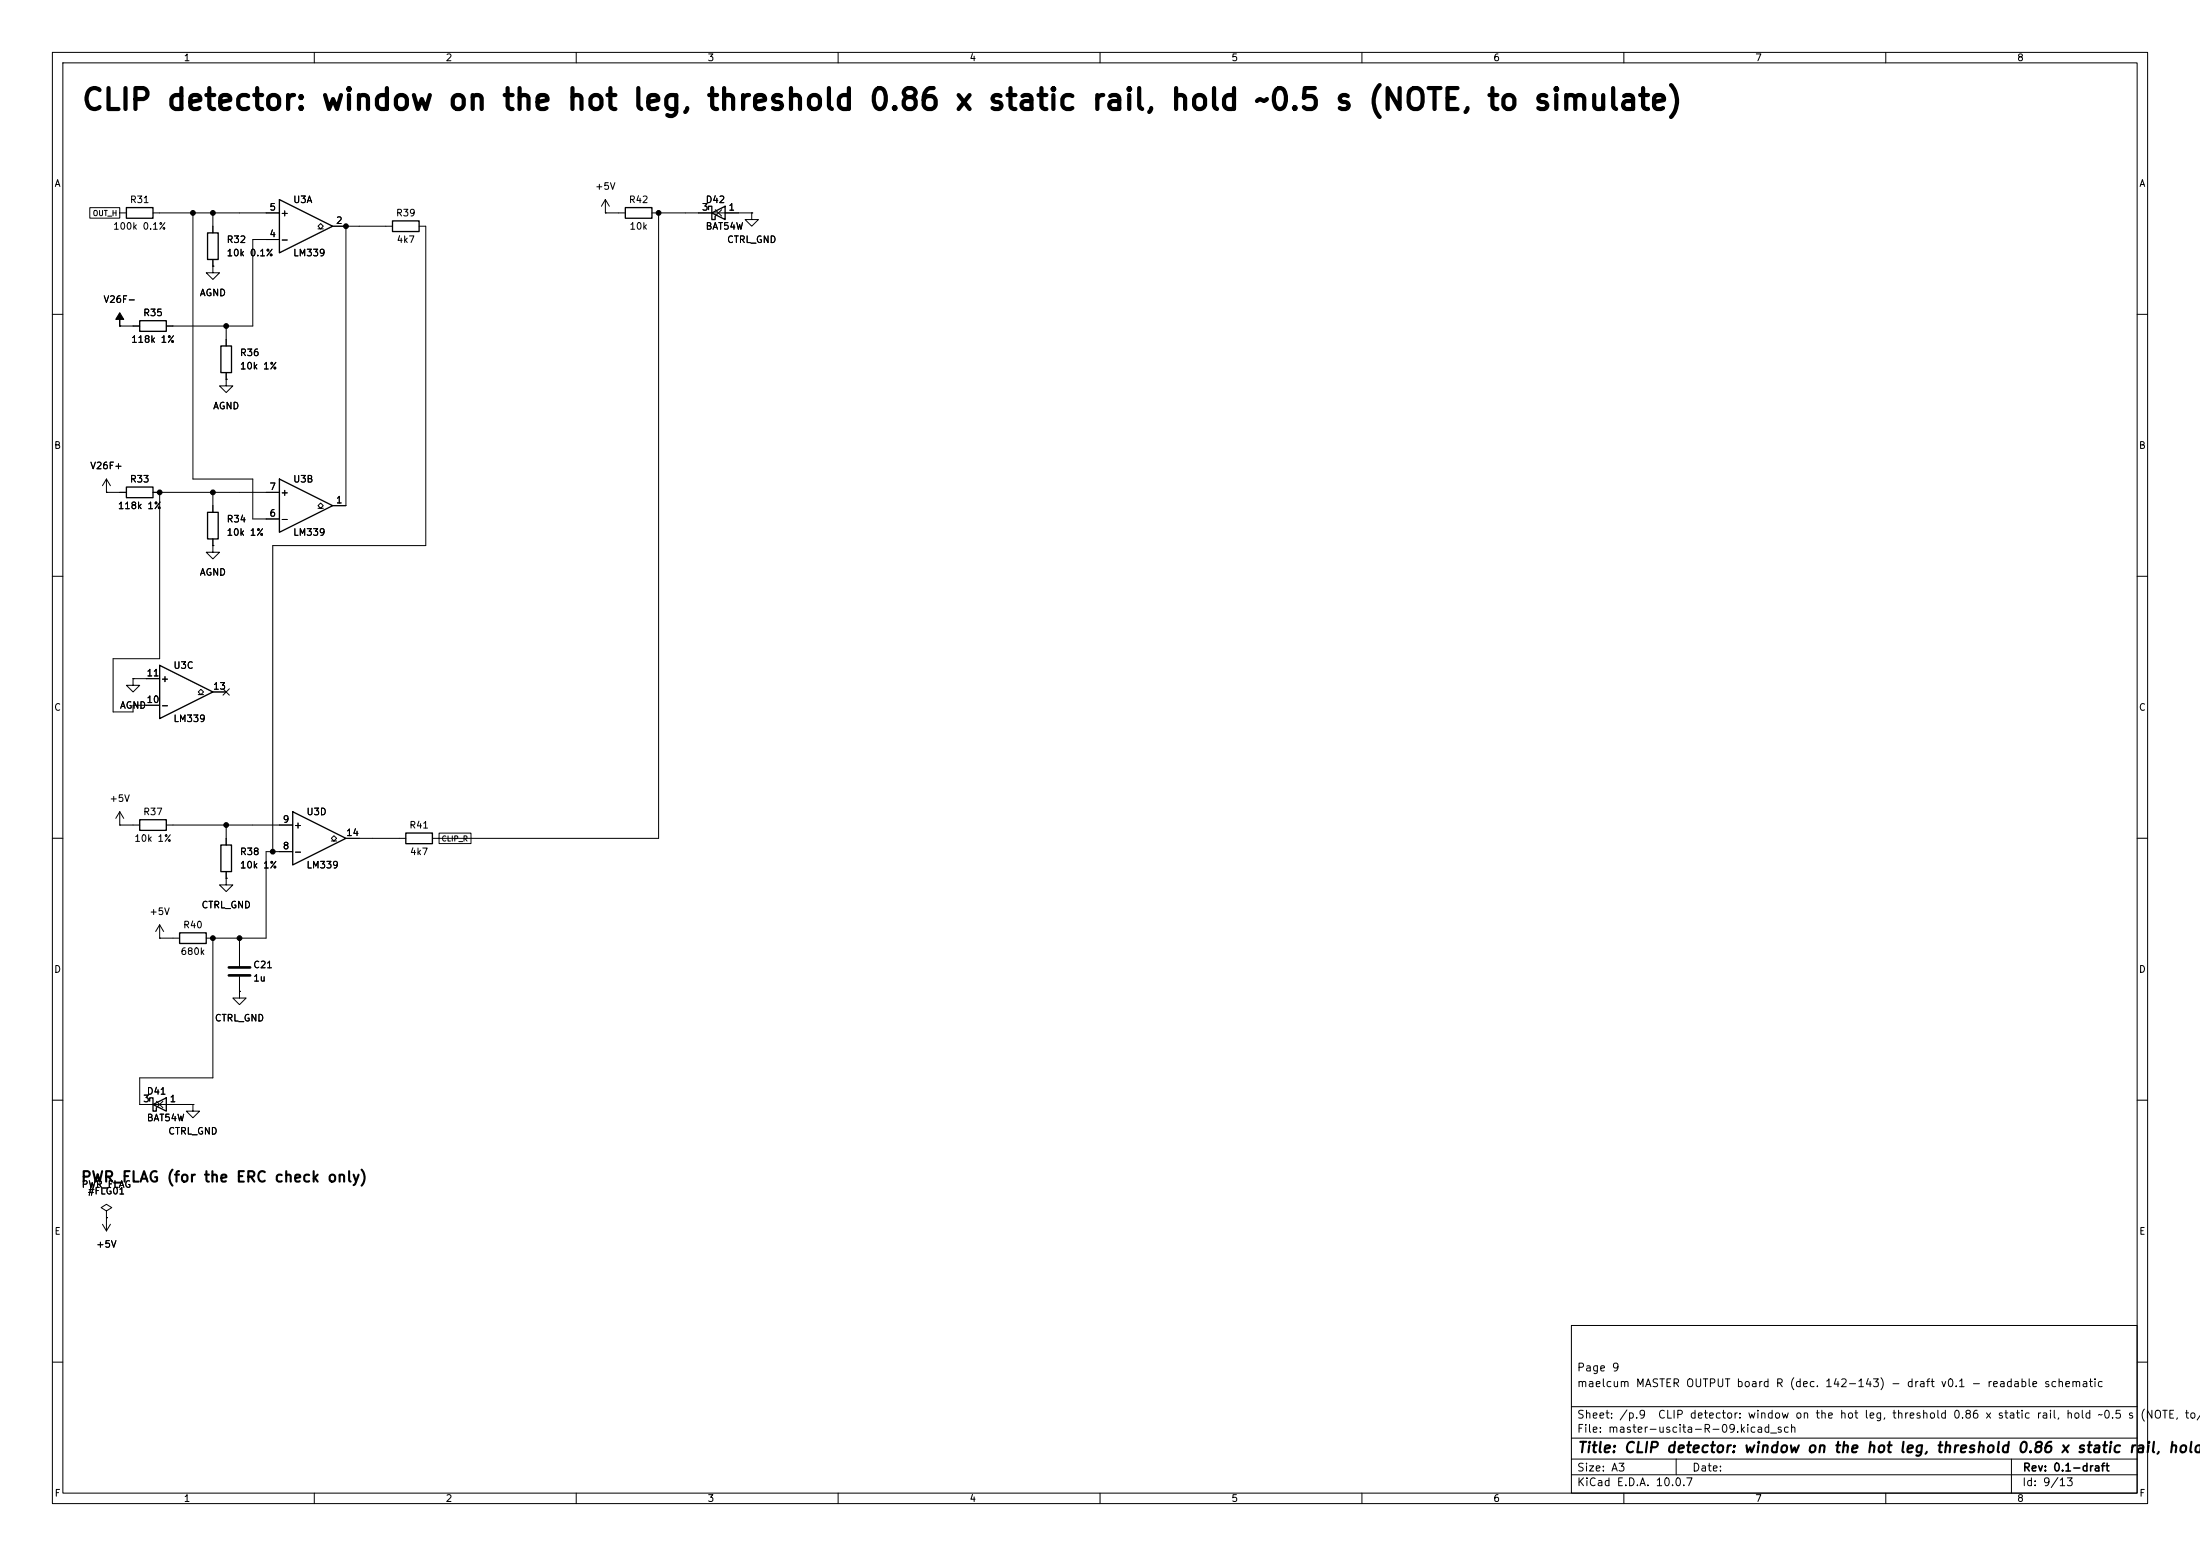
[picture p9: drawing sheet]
<svg xmlns="http://www.w3.org/2000/svg" width="420mm" height="297mm" viewBox="0 0 420 297" stroke-linecap="round" stroke-linejoin="round" font-family="sans-serif">
<g fill="none" stroke="#000" stroke-width=".19">
<path d="M10 10h400v277h-400zM12 12h396v273h-396zM60 10v2M110 10v2M160 10v2M210 10v2M260 10v2M310 10v2M360 10v2M17.1 39.6h5.8v2h-5.8zM115.6 38.1l-.8 1.3M115.6 38.1l.7 1.3"/>
<path d="M115.6 38.1v2.5M22.9 40.6h1.2M29.2 40.6h24.1M36.8 40.6v50.8h11.5v7.7h5M40.6 50.8v1.3h1.3l-1.3 1.2-1.2-1.2h1.2M40.6 50.8h.1M40.6 40.6v3.9M40.6 49.5v1.3M53.3 45.7h-5v16.5h-16.6M60.7 43.7h.5l-.5-.5 .5-.5 .5 .5-.5 .5h.5M63.5 43.2h11.4M66 43.2v53.3h-2.5"/>
<path d="M80 43.2h1.3v60.9h-29.2v58.5M115.6 40.6h.1M115.6 40.6h3.8M124.5 40.6h19M125.7 40.6v119.4h-43.2M136.6 40l1.2 1.2M137.8 40l-1.2 1.2M143.5 40.6v1.3h1.3l-1.3 1.3-1.3-1.3h1.3M143.5 40.6h.1M10 60h2M22.9 62.2h.1M22.9 62.2h3.8"/>
<path d="M43.2 72.4v1.3h1.2l-1.2 1.2-1.3-1.2h1.3M43.2 72.4h.1M43.2 62.2v3.8M43.2 71.1v1.3M408 60h2M20.3 94h.1M20.3 91.4v2.6M20.3 91.4l-.7 1.3M20.3 91.4l.8 1.3M20.3 94h3.8M29.2 94h24.1M30.5 94v31.7h-8.9v10.2h3.8v-1.3h5.1"/>
<path d="M40.6 94v3.8M60.7 97h.5l-.5-.5 .5-.5 .5 .5-.5 .5h.5M10 110h2M40.6 104.1v1.3h1.3l-1.3 1.3-1.2-1.3h1.2M40.6 104.1h.1M40.6 102.9v1.2M408 110h2M25.4 129.5v1.3h1.3l-1.3 1.3-1.3-1.3h1.3M25.4 129.5h.1M25.4 129.5h5.1M37.8 132.6h.6l-.6-.5 .6-.5 .5 .5-.5 .5h.5M40.6 132.1h2.6"/>
<path d="M42.6 131.5l1.2 1.2M43.8 131.5l-1.2 1.2M10 160h2M22.9 157.5h.1M22.9 157.5h3.8M22.9 154.9l-.8 1.3M22.9 154.9l.7 1.3M22.9 154.9v2.6M31.7 157.5h24.2M43.2 157.5v3.8M83.8 159h6.1v2h-6.1zM408 160h2"/>
<path d="M30.5 179.1h.1M30.5 176.5l-.8 1.3M30.5 176.5l.7 1.3M30.5 176.5v2.6M30.5 179.1h3.8M40.6 179.1v26.6h-13.9v5.1h10.1M43.2 167.6v1.3h1.2l-1.2 1.3-1.3-1.3h1.3M43.2 167.6h.1M43.2 166.4v1.2M45.7 179.1v5.3M55.9 162.6h-5.1v16.5h-11.4M63.2 160.5h.6l-.6-.5 .6-.5 .5 .5-.5 .5h.5"/>
<path d="M66 160h11.5M45.7 189.2v1.3h1.3l-1.3 1.3-1.3-1.3h1.3M45.7 189.2h.1M45.7 186.4v2.8M10 210h2M29.9 210.2l1.2 1.2M31.1 210.2l-1.2 1.2M36.8 210.8v1.3h1.3l-1.3 1.3-1.2-1.3h1.2M36.8 210.8h.1M408 210h2M19.6 233.7l.7 1.2M20.3 232.4h.1"/>
<path d="M20.3 231.1l1-.6-1-.6-1 .6 1 .6v1.3M20.3 232.4v2.5M21.1 233.7l-.8 1.2M300 253h108v32h-108zM10 260h2M300 278.5h108M300 274.5h108M300 268.5h108M320 278.5v3M384 278.5v6.5M408 260h2M60 285v2"/>
<path d="M110 285v2M160 285v2M210 285v2M260 285v2M300 281.5h108M310 285v2M360 285v2"/>
</g>
<g fill="none" stroke="#000" stroke-width=".25">
<path d="M24.1 39.6h5.1v2.1h-5.1zM53.3 38.1l10.2 5.1-10.2 5.1zM119.4 39.6h5.1v2.1h-5.1zM39.6 44.5h2.1v5h-2.1zM74.9 42.2h5.1v2h-5.1zM135.3 40v-.6h.6v2.5h.6v-.6M135.9 40.6l2.5-1.2v2.5zM26.7 61.2h5v2h-5zM42.2 66h2v5.1h-2zM24.1 93h5.1v2h-5.1zM39.6 97.8h2.1v5.1h-2.1zM53.3 91.4l10.2 5.1-10.2 5.1z"/>
<path d="M30.5 127l10.1 5.1-10.1 5.1zM26.7 156.5h5v2h-5zM55.9 154.9l10.1 5.1-10.1 5.1zM77.5 159h5v2h-5zM34.3 178.1h5.1v2h-5.1zM42.2 161.3h2v5.1h-2zM28.6 210.2v-.6h.6v2.5h.6v-.6M29.2 210.8l2.5-1.2v2.5z"/>
</g>
<g fill="#000" stroke="#000" stroke-width=".19">
<path d="M22.9 59.7l.7 1.3h-.7v1.2v-1.2h-.8z"/>
<circle cx="36.8" cy="40.6" r=".46"/>
<circle cx="40.6" cy="40.6" r=".46"/>
<circle cx="66" cy="43.2" r=".46"/>
<circle cx="125.7" cy="40.6" r=".46"/>
<circle cx="43.2" cy="62.2" r=".46"/>
<circle cx="30.5" cy="94" r=".46"/>
<circle cx="40.6" cy="94" r=".46"/>
<circle cx="43.2" cy="157.5" r=".46"/>
<circle cx="40.6" cy="179.1" r=".46"/>
<circle cx="45.7" cy="179.1" r=".46"/>
<circle cx="52.1" cy="162.6" r=".46"/>
</g>
<path d="M43.7 184.7h4.1M43.7 186.2h4.1" fill="none" stroke="#000" stroke-width=".51"/>
<text font-size="4" x="15.4" y="22">CLIP detector: window on the hot leg, threshold 0.86 x static rail, hold ~0.5 s (NOTE, to simulate)</text>
<g font-size="2">
<text x="15.3" y="226.1">PWR_FLAG (for the ERC check only)</text>
<text x="301" y="277.8">Title: CLIP detector: window on the hot leg, threshold 0.86 x static rail, hold</text>
</g>
<g font-size="1.5">
<text x="300.9" y="262.1">Page 9</text>
<text x="300.9" y="265.1">maelcum MASTER OUTPUT board R (dec. 142-143) - draft v0.1 - readable schematic</text>
<text x="300.9" y="273.8">File: master-uscita-R-09.kicad_sch</text>
<text x="300.9" y="271.1">Sheet: /p.9</text>
<text x="316.4" y="271.1">CLIP detector: window on the hot leg, threshold 0.86 x static rail, hold ~0.5 s</text>
<text x="408.4" y="271.1">(NOTE, to/</text>
<text x="300.9" y="281.2">Size: A3</text>
<text x="322.9" y="281.2">Date:</text>
<text x="386" y="281.2">Rev: 0.1-draft</text>
<text x="300.9" y="284">KiCad E.D.A. 10.0.7</text>
<text x="385.9" y="284">Id: 9/13</text>
</g>
<g font-size="1.3">
<text x="35" y="12">1</text>
<text x="85" y="12">2</text>
<text x="135" y="12">3</text>
<text x="185" y="12">4</text>
<text x="235" y="12">5</text>
<text x="285" y="12">6</text>
<text x="335" y="12">7</text>
<text x="385" y="12">8</text>
<text x="10.3" y="36">A</text>
<text x="408.3" y="36">A</text>
<text x="24.7" y="39.1">R31</text>
<text x="51.3" y="40.5">5</text>
<text x="53.4" y="41.6">+</text>
<text x="55.9" y="39.1">U3A</text>
<text x="75.5" y="41.6">R39</text>
<text x="113.5" y="36.5">+5V</text>
<text x="119.9" y="39.1">R42</text>
<text x="133.9" y="40.5">3</text>
<text x="134.6" y="39.1">D42</text>
<text x="139" y="40.5">1</text>
<text x="21.5" y="44.1">100k 0.1%</text>
<text x="43.2" y="46.7">R32</text>
<text x="51.3" y="45.6">4</text>
<text x="53.4" y="46.7">-</text>
<text x="64" y="43">2</text>
<text x="75.6" y="46.7">4k7</text>
<text x="120.1" y="44.1">10k</text>
<text x="134.6" y="44.1">BAT54W</text>
<text x="138.7" y="46.7">CTRL_GND</text>
<text x="43.2" y="49.2">10k 0.1%</text>
<text x="55.9" y="49.2">LM339</text>
<text x="19.6" y="58.1">V26F-</text>
<text x="38" y="56.8">AGND</text>
<text x="24.9" y="65.7">118k 1%</text>
<text x="27.2" y="60.7">R35</text>
<text x="45.7" y="68.3">R36</text>
<text x="45.7" y="70.8">10k 1%</text>
<text x="40.6" y="78.4">AGND</text>
<text x="10.2" y="86">B</text>
<text x="17.1" y="89.9">V26F+</text>
<text x="408.2" y="86">B</text>
<text x="24.7" y="92.4">R33</text>
<text x="51.3" y="93.8">7</text>
<text x="53.4" y="94.9">+</text>
<text x="55.9" y="92.4">U3B</text>
<text x="22.4" y="97.5">118k 1%</text>
<text x="43.2" y="100">R34</text>
<text x="51.3" y="98.9">6</text>
<text x="53.4" y="100">-</text>
<text x="64" y="96.4">1</text>
<text x="43.2" y="102.6">10k 1%</text>
<text x="55.9" y="102.6">LM339</text>
<text x="38" y="110.2">AGND</text>
<text x="27.9" y="129.4">11</text>
<text x="30.6" y="130.5">+</text>
<text x="33" y="128">U3C</text>
<text x="40.6" y="131.9">13</text>
<text x="10.2" y="136">C</text>
<text x="22.8" y="135.6">AGND</text>
<text x="27.9" y="134.5">10</text>
<text x="30.6" y="135.6">-</text>
<text x="408.2" y="136">C</text>
<text x="33" y="138.1">LM339</text>
<text x="20.8" y="153.4">+5V</text>
<text x="27.2" y="155.9">R37</text>
<text x="58.4" y="155.9">U3D</text>
<text x="25.5" y="161">10k 1%</text>
<text x="53.9" y="157.3">9</text>
<text x="56" y="158.4">+</text>
<text x="66" y="159.9">14</text>
<text x="78" y="158.4">R41</text>
<text x="45.7" y="163.5">R38</text>
<text x="45.7" y="166.1">10k 1%</text>
<text x="53.9" y="162.4">8</text>
<text x="56" y="163.5">-</text>
<text x="58.4" y="166.1">LM339</text>
<text x="78.2" y="163.5">4k7</text>
<text x="38.4" y="173.7">CTRL_GND</text>
<text x="28.4" y="175">+5V</text>
<text x="34.9" y="177.5">R40</text>
<text x="10.2" y="186">D</text>
<text x="34.4" y="182.6">680k</text>
<text x="48.2" y="185.1">C21</text>
<text x="408.2" y="186">D</text>
<text x="48.2" y="187.7">1u</text>
<text x="40.9" y="195.3">CTRL_GND</text>
<text x="27.9" y="209.2">D41</text>
<text x="27.2" y="210.7">3</text>
<text x="27.9" y="214.3">BAT54W</text>
<text x="32.3" y="210.7">1</text>
<text x="32" y="216.9">CTRL_GND</text>
<text x="15.5" y="227">PWR_FLAG</text>
<text x="16.7" y="228.3">#FLG01</text>
<text x="10.3" y="236">E</text>
<text x="18.3" y="238.5">+5V</text>
<text x="408.3" y="236">E</text>
<text x="10.3" y="286">F</text>
<text x="35" y="287">1</text>
<text x="85" y="287">2</text>
<text x="135" y="287">3</text>
<text x="185" y="287">4</text>
<text x="235" y="287">5</text>
<text x="285" y="287">6</text>
<text x="335" y="287">7</text>
<text x="385" y="287">8</text>
<text x="408.3" y="286">F</text>
</g>
<g font-size="1">
<text x="17.6" y="41.5">OUT_H</text>
<text x="84.2" y="160.8">CLIP_R</text>
</g>
</svg>
